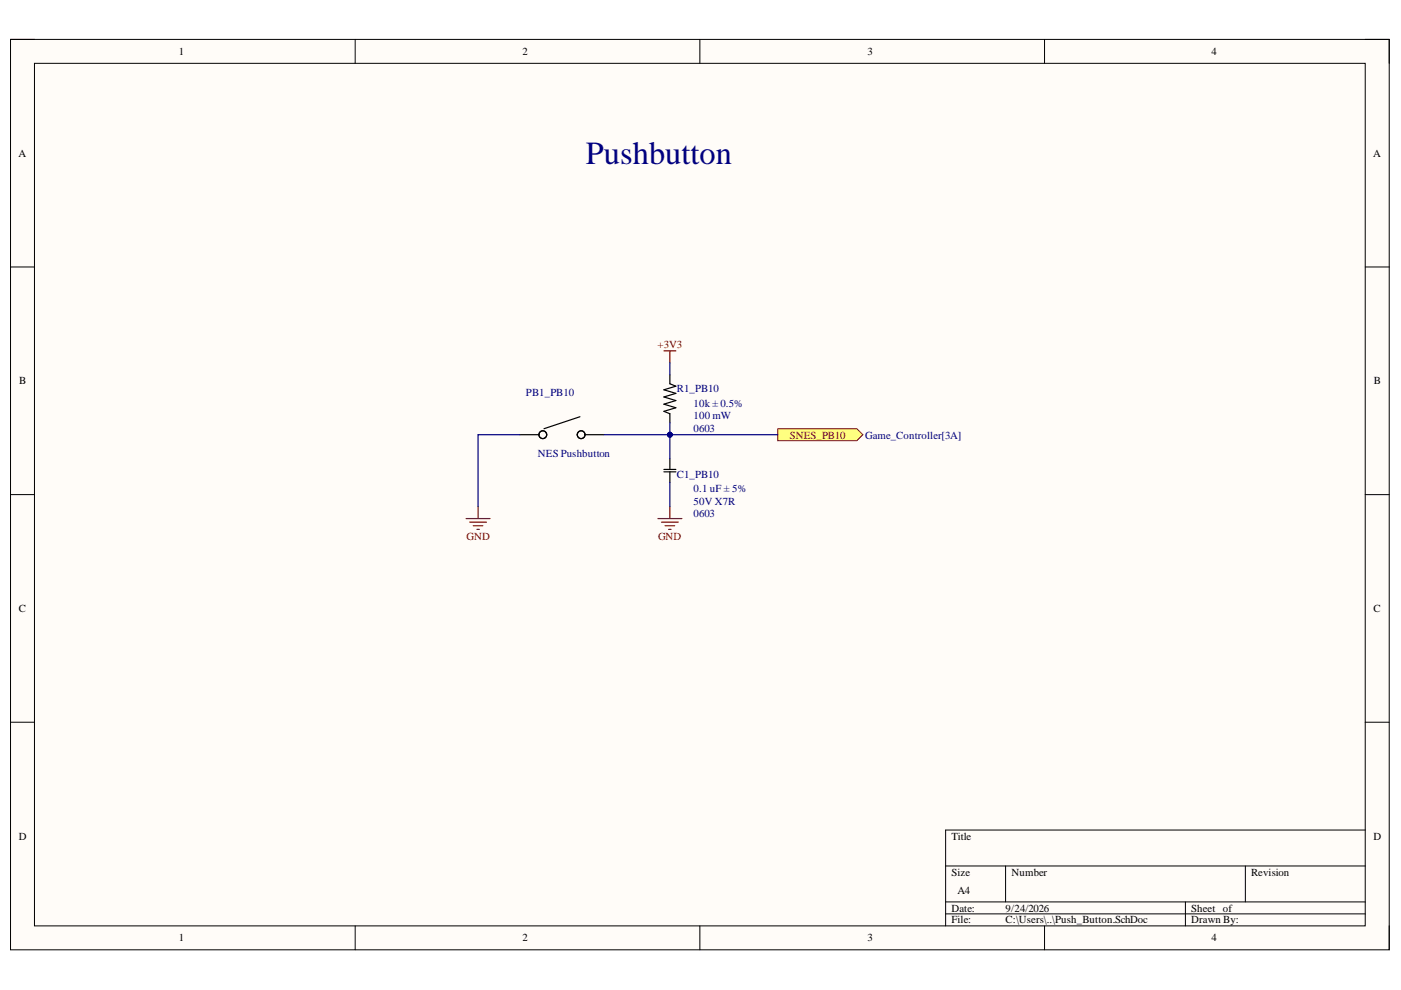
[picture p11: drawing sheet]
<svg xmlns="http://www.w3.org/2000/svg" width="297mm" height="210mm" viewBox="0 0 297 210" stroke-linecap="round" stroke-linejoin="round" font-family="sans-serif">
<path d="M2.2 8.4h292.3v193h-292.3z" fill-rule="evenodd" fill="#fffcf8"/>
<path d="M2.2 8.4h292.3v193h-292.3z" fill="none" stroke="#000" stroke-width=".21"/>
<path d="M7.3 13.4h282.2v182.9h-282.2z" fill-rule="evenodd" fill="#fffcf8"/>
<g fill="none" stroke="#000" stroke-width=".21">
<path d="M2.2 8.3h5.1M7.3 13.4h282.2v182.9h-282.2zM75.3 8.3v5.1M148.4 8.3v5.1M221.5 8.4v5M289.5 8.4h5v5M2.2 56.6h5.1M289.5 56.6h5M2.2 104.9h5.1M289.5 104.9h5M2.2 153.1h5.1M289.5 153.1h5"/>
<path d="M289.5 176h-89v20.3M75.3 196.3v5.1M148.4 196.3v5.1M200.5 183.6h89M200.5 191.2h89M200.5 193.8h89M213.2 183.6v7.6M221.5 196.3v5.1M251.3 191.2v5.1M264 183.6v7.6M294.5 196.3v5.1"/>
</g>
<g fill="none" stroke="#000" stroke-width=".25">
<path d="M142 79.5v1.9l1.3 .5-2.5 .7 2.5 .8-2.5 .8 2.5 .7-2.5 .8 2.5 .8-2.5 .7 1.2 .5v1.9M110.3 92.2h3.8M123 88.4l-7.7 2.5M124.2 92.2h3.8M140.8 99.5h2.5M142 97.2v2.3M140.8 100h2.5M142 100v2.3"/>
<circle cx="115.1" cy="92.2" r=".83"/>
<circle cx="123.2" cy="92.2" r=".83"/>
</g>
<path d="M140.8 74.4h2.5M142 74.4v2.5M98.8 109.9h5.1M99.6 110.7h3.5M100.3 111.5h2.1M101.1 112.2h.5M101.4 107.4v2.5M139.5 109.9h5.1M140.2 110.7h3.6M141 111.5h2M141.8 112.2h.5M142 107.4v2.5" fill="none" stroke="#800000" stroke-width=".25"/>
<path d="M164.9 90.9h16.8l1.2 1.3-1.2 1.2h-16.8z" fill-rule="evenodd" fill="#ffff80"/>
<path d="M164.9 90.9h16.8l1.2 1.3-1.2 1.2h-16.8z" fill="none" stroke="#800000" stroke-width=".21"/>
<path d="M142 76.9v2.6M142 92.2v5" fill="none" stroke="#000080" stroke-width=".25"/>
<circle cx="142" cy="92.2" r=".51" fill="#000080"/>
<circle cx="142" cy="92.2" r=".51" fill="none" stroke="#000080" stroke-width=".21"/>
<path d="M142 92.2h22.9M142 102.3v5.1" fill="none" stroke="#000080" stroke-width=".25"/>
<circle cx="142" cy="92.2" r=".51" fill="#000080"/>
<circle cx="142" cy="92.2" r=".51" fill="none" stroke="#000080" stroke-width=".21"/>
<path d="M142 89.6v2.6h-14" fill="none" stroke="#000080" stroke-width=".25"/>
<circle cx="142" cy="92.2" r=".51" fill="#000080"/>
<circle cx="142" cy="92.2" r=".51" fill="none" stroke="#000080" stroke-width=".21"/>
<path d="M110.3 92.2h-8.9v15.2" fill="none" stroke="#000080" stroke-width=".25"/>
<text font-size="6.8" fill="#000080" x="124.2" y="34.8">Pushbutton</text>
<g font-size="2.3">
<text x="37.9" y="11.7">1</text>
<text x="110.8" y="11.7">2</text>
<text x="183.9" y="11.7">3</text>
<text x="256.9" y="11.7">4</text>
<text x="3.9" y="33.3">A</text>
<text x="291.1" y="33.3">A</text>
<text x="4.1" y="81.5">B</text>
<text x="291.3" y="81.5">B</text>
<text x="4" y="129.8">C</text>
<text x="291.2" y="129.8">C</text>
<text x="4" y="178">D</text>
<text x="201.7" y="178">Title</text>
<text x="291.2" y="178">D</text>
<text x="201.7" y="185.7">Size</text>
<text x="214.5" y="185.7">Number</text>
<text x="265.2" y="185.7">Revision</text>
<text x="203" y="189.5">A4</text>
<text x="201.7" y="193.3">Date:</text>
<text x="201.7" y="195.8">File:</text>
<text x="213.2" y="193.3">9/24/2026</text>
<text x="213.2" y="195.8">C:\Users\..\Push_Button.SchDoc</text>
<text x="252.6" y="193.3">Sheet of</text>
<text x="252.6" y="195.8">Drawn By:</text>
<text x="37.9" y="199.6">1</text>
<text x="110.8" y="199.6">2</text>
<text x="183.9" y="199.6">3</text>
<text x="256.9" y="199.6">4</text>
</g>
<g font-size="2.3" fill="#800000">
<text x="139.4" y="73.9">+3V3</text>
<text x="167.4" y="93">SNES_PB10</text>
<text x="98.9" y="114.6">GND</text>
<text x="139.5" y="114.6">GND</text>
</g>
<g font-size="2.3" fill="#000080">
<text x="143.5" y="83.2">R1_PB10</text>
<text x="111.5" y="84">PB1_PB10</text>
<text x="147" y="86.3">10k ± 0.5%</text>
<text x="147" y="88.9">100 mW</text>
<text x="147" y="91.6">0603</text>
<text x="183.4" y="93">Game_Controller[3A]</text>
<text x="114.1" y="96.8">NES Pushbutton</text>
<text x="143.5" y="101.4">C1_PB10</text>
<text x="147" y="104.4">0.1 uF ± 5%</text>
<text x="147" y="107">50V X7R</text>
<text x="147" y="109.7">0603</text>
</g>
</svg>
